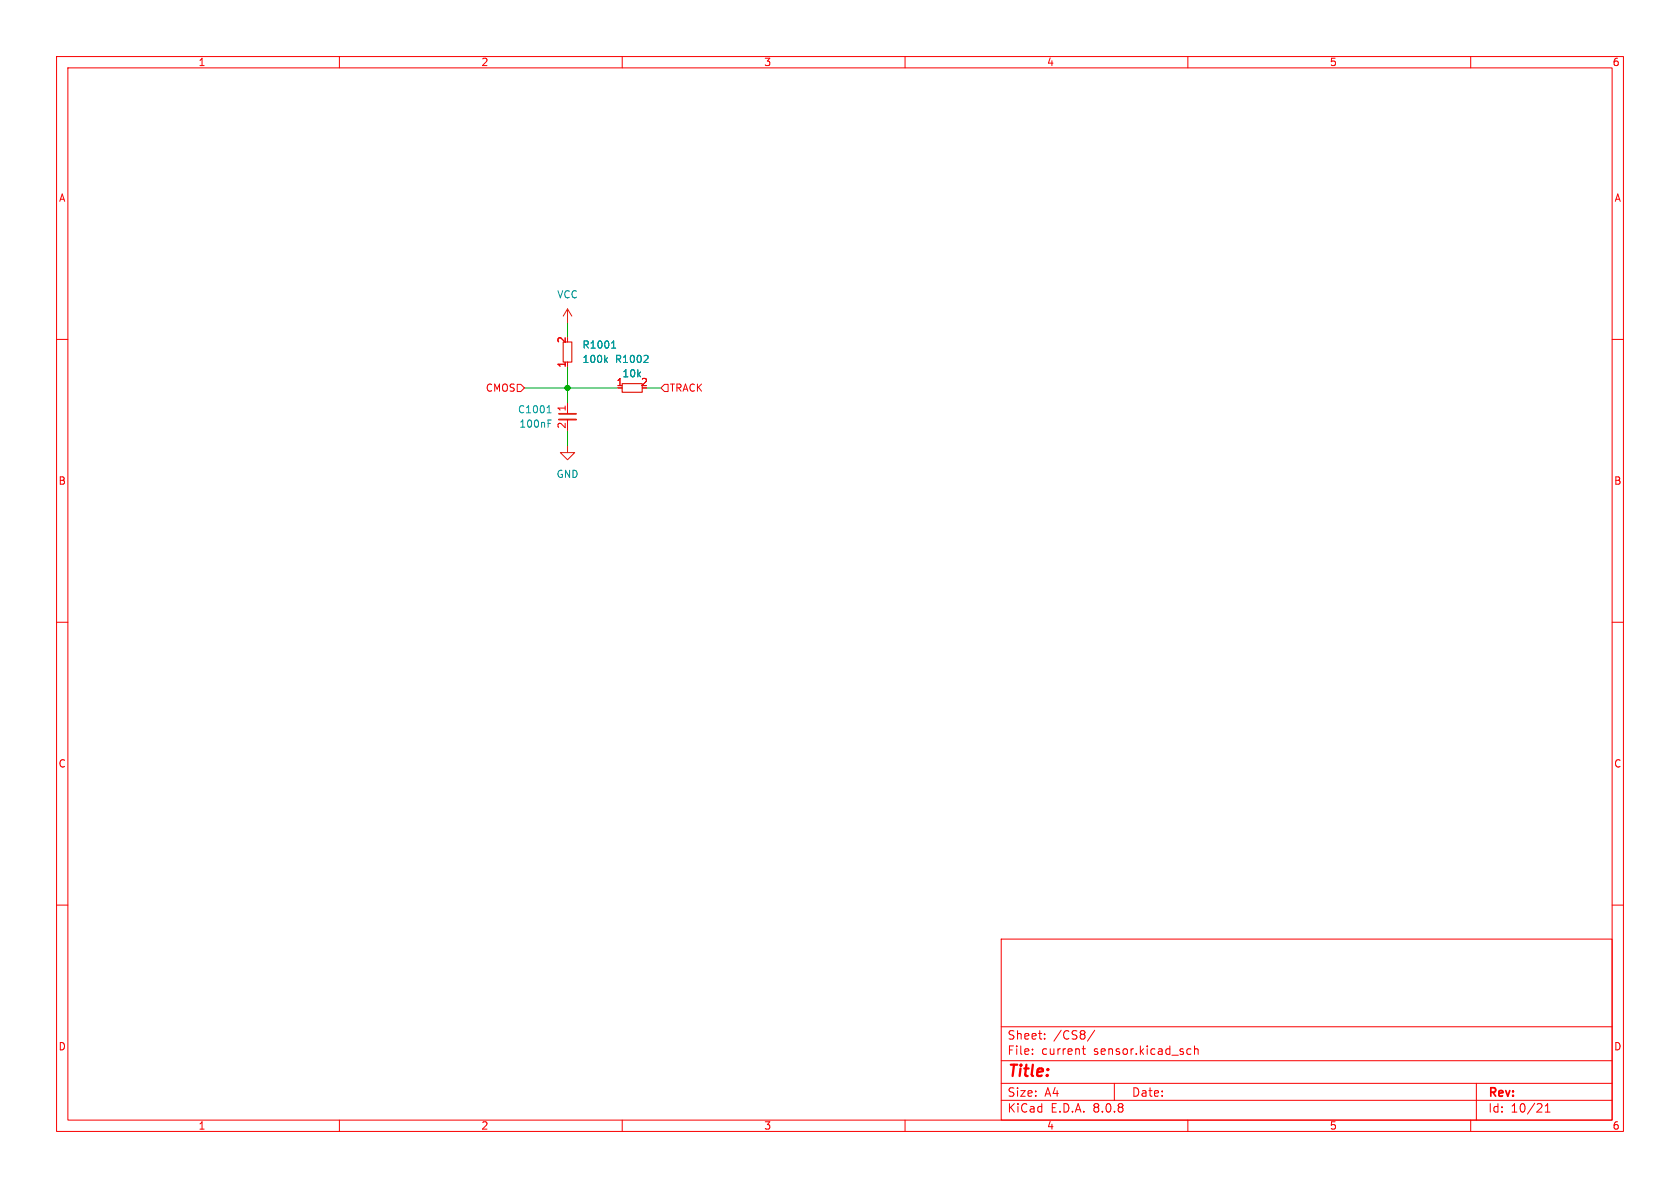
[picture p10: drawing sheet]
<svg xmlns="http://www.w3.org/2000/svg" width="297mm" height="210mm" viewBox="0 0 297 210" stroke-linecap="round" stroke-linejoin="round" font-family="sans-serif">
<g fill="none" stroke="#f90000" stroke-width=".18">
<path d="M10 10h277v190h-277zM12 12h273v186h-273zM60 10v2M110 10v2M160 10v2M210 10v2M260 10v2M10 60h2M285 60h2M10 110h2M285 110h2M10 160h2"/>
<path d="M177 166h108v32h-108zM285 160h2M60 198v2M110 198v2M160 198v2M177 194.5h108M177 191.5h108M177 187.5h108M177 181.5h108M182.5 186.3v.1M182.5 185.5v.1M184.7 183.6v.1"/>
<path d="M184.7 182.8v.1M191.3 185.4h.6M191.5 184.9v1.3l.4 .2M193.5 182.1l-1.3 2M197 191.5v3M210 198v2M210.1 185.4l.4 .1M210.5 186.3l-.4 .1M211.2 185.5l.2-.1 .3 .1 .1 .9M211.2 184.9v1.5M260 198v2M261 191.5v6.5"/>
<path d="M273.2 196.6h.8M273.2 195.5l.4-.4v1.5"/>
</g>
<path d="M99.6 60.5h1.5v3.5h-1.5zM110 67.8h3.5v1.5h-3.5z" fill="none" stroke="#d72100" stroke-width=".2"/>
<path d="M96.7 73h.7M96.8 72l.3-.3v1.3M108.1 61.5h.7M108.2 60.6l.3-.3v1.2M114.3 62.8l.3 .3-.1 .3-.7 .7h.8" fill="none" stroke="#00a0a0" stroke-width=".18"/>
<path d="M96.9 74.9h.4M96.9 74.2h.6M107 63.6l.4 .5M107.4 63.2l-.5 .5" fill="none" stroke="#008e8e" stroke-width=".18"/>
<path d="M100.3 54.6l.8 1.3M100.3 54.6v2.6M100.3 54.6l-.7 1.3M100.3 78.7v1.3h-1.2l1.2 1.3 1.3-1.3h-1.3" fill="none" stroke="#d72100" stroke-width=".18"/>
<path d="M98.8 74.2h3.1" fill="none" stroke="#d72100" stroke-width=".33"/>
<path d="M98.8 73.2h3.1" fill="none" stroke="#d72100" stroke-width=".3"/>
<path d="M100.3 71.1v2.1M100.3 74.2v2" fill="none" stroke="#df0000" stroke-width=".18"/>
<path d="M91.4 67.9h.7l.6 .7-.6 .6h-.7zM117.5 67.9h.6v1.3h-.6l-.7-.6z" fill="none" stroke="#eb000a" stroke-width=".18"/>
<path d="M100.3 57.2v2.5M92.7 68.6h16.5M100.3 64.8v6.3M100.3 76.2v2.5M114.3 68.6h2.5" fill="none" stroke="#00b200" stroke-width=".18"/>
<circle cx="100.3" cy="68.6" r=".46" fill="#00a400" stroke="#00a400" stroke-width=".18"/>
<text font-size="2.8" fill="#f90000" x="178" y="190.9">Title:</text>
<g font-size="2.1" fill="#f90000">
<text x="178" y="184">Sheet:</text>
<text x="186.2" y="184">/CS8/</text>
<text x="178" y="186.7">File:</text>
<text x="184.1" y="186.7">current</text>
<text x="193.4" y="186.7">sensor.kicad_sch</text>
<text x="178" y="196.9">KiCad</text>
<text x="178" y="194.1">Size:</text>
<text x="184.7" y="194.1">A4</text>
<text x="185.7" y="196.9">E.D.A.</text>
<text x="193.3" y="196.9">8.0.8</text>
<text x="200" y="194.1">Date:</text>
<text x="263" y="194.3">Rev:</text>
<text x="263" y="196.9">Id:</text>
<text x="267.1" y="196.9">10/21</text>
</g>
<g font-size="1.8" fill="#f90000">
<text x="35" y="11.9">1</text>
<text x="85" y="11.9">2</text>
<text x="135" y="11.9">3</text>
<text x="185" y="11.9">4</text>
<text x="235" y="11.9">5</text>
<text x="285" y="11.9">6</text>
<text x="10.3" y="35.9">A</text>
<text x="285.3" y="35.9">A</text>
<text x="10.3" y="85.9">B</text>
<text x="285.3" y="85.9">B</text>
<text x="10.3" y="135.9">C</text>
<text x="285.3" y="135.9">C</text>
<text x="10.3" y="185.9">D</text>
<text x="285.3" y="185.9">D</text>
<text x="35" y="199.9">1</text>
<text x="85" y="199.9">2</text>
<text x="135" y="199.9">3</text>
<text x="185" y="199.9">4</text>
<text x="235" y="199.9">5</text>
<text x="285" y="199.9">6</text>
</g>
<g font-size="1.8" fill="#008e8e">
<text x="98.4" y="52.9">VCC</text>
<text x="102.9" y="64.4">100k</text>
<text x="109.9" y="66.9">10k</text>
<text x="91.7" y="75.8">100nF</text>
<text x="98.3" y="84.7">GND</text>
</g>
<g font-size="1.8" fill="#e70000">
<text x="100.1" y="65.1" transform="rotate(-90 100.1 65.1)">1</text>
<text x="100.1" y="60.8" transform="rotate(-90 100.1 60.8)">2</text>
<text x="108.9" y="68.3">1</text>
<text x="113.2" y="68.3">2</text>
<text x="100.1" y="75.9" transform="rotate(-90 100.1 75.9)">2</text>
<text x="100.1" y="72.8" transform="rotate(-90 100.1 72.8)">1</text>
</g>
<g font-size="1.8" fill="#00a0a0">
<text x="102.9" y="61.8">R1001</text>
<text x="108.6" y="64.4">R1002</text>
<text x="91.5" y="73.3">C1001</text>
</g>
<g font-size="1.8" fill="#eb000a">
<text x="85.8" y="69.4">CMOS</text>
<text x="118.3" y="69.4">TRACK</text>
</g>
</svg>
